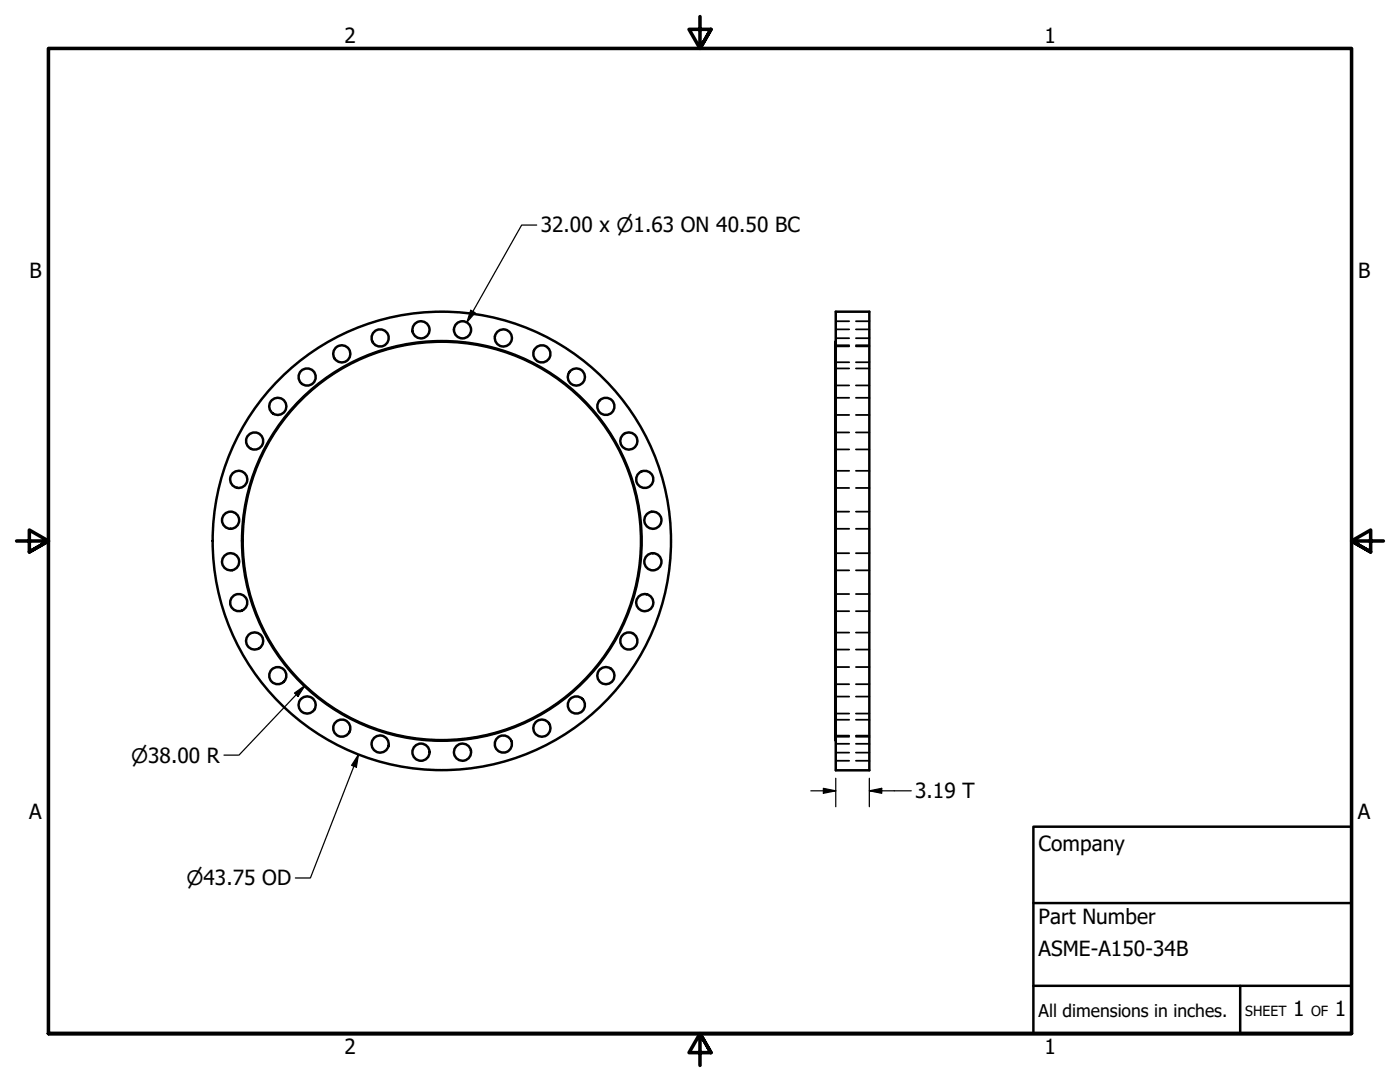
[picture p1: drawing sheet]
<svg xmlns="http://www.w3.org/2000/svg" width="279mm" height="216mm" viewBox="0 0 279 216" stroke-linecap="round" stroke-linejoin="round" font-family="sans-serif">
<!-- layer: Visible (ANSI) -->
<g fill="none" stroke="#000" stroke-width=".49">
<path d="M166.8 62.2h6.7v91.5h-6.7zM166.8 68.1l-.1 .1v79.5l.1 .1"/>
<circle cx="61.3" cy="75.2" r="1.71"/>
<circle cx="68.2" cy="70.6" r="1.71"/>
<circle cx="75.9" cy="67.4" r="1.71"/>
<circle cx="84" cy="65.8" r="1.71"/>
<circle cx="92.3" cy="65.8" r="1.71"/>
<circle cx="100.5" cy="67.4" r="1.71"/>
<circle cx="108.1" cy="70.6" r="1.71"/>
<circle cx="115" cy="75.2" r="1.71"/>
<circle cx="47.6" cy="95.7" r="1.71"/>
<circle cx="50.8" cy="88" r="1.71"/>
<circle cx="55.4" cy="81.1" r="1.71"/>
<circle cx="120.9" cy="81.1" r="1.71"/>
<circle cx="125.5" cy="88" r="1.71"/>
<circle cx="128.7" cy="95.7" r="1.71"/>
<circle cx="46" cy="112.1" r="1.71"/>
<circle cx="46" cy="103.8" r="1.71"/>
<circle cx="88.2" cy="107.9" r="39.7"/>
<circle cx="88.2" cy="107.9" r="39.9"/>
<circle cx="88.2" cy="107.9" r="45.7"/>
<circle cx="130.3" cy="112.1" r="1.71"/>
<circle cx="130.3" cy="103.8" r="1.71"/>
<circle cx="47.6" cy="120.2" r="1.71"/>
<circle cx="50.8" cy="127.9" r="1.71"/>
<circle cx="55.4" cy="134.8" r="1.71"/>
<circle cx="120.9" cy="134.8" r="1.71"/>
<circle cx="125.5" cy="127.9" r="1.71"/>
<circle cx="128.7" cy="120.2" r="1.71"/>
<circle cx="61.3" cy="140.7" r="1.71"/>
<circle cx="68.2" cy="145.3" r="1.71"/>
<circle cx="75.9" cy="148.5" r="1.71"/>
<circle cx="84" cy="150.1" r="1.71"/>
<circle cx="92.3" cy="150.1" r="1.71"/>
<circle cx="100.5" cy="148.5" r="1.71"/>
<circle cx="108.1" cy="145.3" r="1.71"/>
<circle cx="115" cy="140.7" r="1.71"/>
</g>
<!-- layer: Hidden (ANSI) -->
<g fill="none" stroke="#000" stroke-width=".35">
<path d="M166.8 69.1h2.7M166.8 65.7h2.7M166.8 72.3h2.7M166.8 68.9h2.7M166.8 76.9h2.7M166.8 73.5h2.7M166.8 79.4h2.7M166.8 67.5h2.7M166.8 64.1h2.7M170.8 69.1h2.7M170.8 65.7h2.7M170.8 72.3h2.7"/>
<path d="M170.8 68.9h2.7M170.8 76.9h2.7M170.8 73.5h2.7M170.8 79.4h2.7M170.8 67.5h2.7M170.8 64.1h2.7M166.8 82.8h2.7M166.8 89.7h2.7M166.8 86.3h2.7M166.8 97.4h2.7M166.8 93.9h2.7M170.8 82.8h2.7"/>
<path d="M170.8 89.7h2.7M170.8 86.3h2.7M170.8 97.4h2.7M170.8 93.9h2.7M166.8 105.5h2.7M166.8 102.1h2.7M166.8 113.8h2.7M166.8 110.4h2.7M166.8 118.5h2.7M170.8 105.5h2.7M170.8 102.1h2.7M170.8 113.8h2.7"/>
<path d="M170.8 110.4h2.7M170.8 118.5h2.7M166.8 122h2.7M166.8 129.6h2.7M166.8 126.2h2.7M166.8 136.5h2.7M166.8 133.1h2.7M166.8 139h2.7M170.8 122h2.7M170.8 129.6h2.7M170.8 126.2h2.7M170.8 136.5h2.7"/>
<path d="M170.8 133.1h2.7M170.8 139h2.7M166.8 142.4h2.7M166.8 147h2.7M166.8 143.6h2.7M166.8 150.2h2.7M166.8 146.8h2.7M166.8 151.8h2.7M166.8 148.4h2.7M170.8 142.4h2.7M170.8 147h2.7M170.8 143.6h2.7"/>
<path d="M170.8 150.2h2.7M170.8 146.8h2.7M170.8 151.8h2.7M170.8 148.4h2.7"/>
</g>
<!-- layer: Border (ANSI) -->
<path d="M139.7 3.3v6.4l-2.2-3.8h4.4l-2.2 3.8 2.2-3.8M3.3 107.9h6.4l-3.8-2.1v4.3l3.8-2.2-3.8 2.2M276.1 107.9h-6.4l3.8-2.1v4.3l-3.8-2.2 3.8 2.2M9.7 206.2v-196.5h260v196.5h-260h260M141.9 210l-2.2-3.8 2.2 3.8h-4.4l2.2-3.8v6.4" fill="none" stroke="#000" stroke-width=".71"/>
<!-- layer: Title (ANSI) -->
<path d="M206.2 165h63.5v41.2h-63.5zM206.2 196.7h63.5M206.2 180.2h63.5M247.5 196.7v9.5" fill="none" stroke="#000" stroke-width=".49"/>
<!-- layer: Dimension (ANSI) -->
<path d="M107.1 44.9h-3l-10.9 19.4M93.9 61.9l.9 .5-1.6 1.9zM58.8 138.3l2.1-1.5-1.4 2.2zM60.9 136.8l-13.2 13.9h-3M71.5 150.6l-.4 2.5-.9-.4zM71.5 150.6l-9.6 24.6h-3M161.8 157.8h5M164.3 157.3l2.5 .5-2.5 .5zM166.8 155.3v5.7M173.5 157.8l2.5-.5v1zM173.5 157.8h8.4M173.5 155.3v5.7" fill="none" stroke="#000" stroke-width=".25"/>
<g fill="#000">
<path d="M93.9 61.9l.9 .5-1.6 1.9z" fill-rule="evenodd"/>
<path d="M58.8 138.3l2.1-1.5-1.4 2.2z" fill-rule="evenodd"/>
<path d="M71.5 150.6l-.4 2.5-.9-.4z" fill-rule="evenodd"/>
<path d="M164.3 157.3l2.5 .5-2.5 .5z" fill-rule="evenodd"/>
<path d="M173.5 157.8l2.5-.5v1z" fill-rule="evenodd"/>
</g>
<g font-size="4.2">
<text x="68.7" y="8.6">2</text>
<text x="208.4" y="8.6">1</text>
<text x="107.9" y="46.4">32.00 x ⌀1.63 ON 40.50 BC</text>
<text x="5.9" y="55.5">B</text>
<text x="271" y="55.5">B</text>
<text x="182.6" y="159.3">3.19 T</text>
<text x="5.8" y="163.4">A</text>
<text x="271" y="163.4">A</text>
<text x="207.3" y="169.8">Company</text>
<text x="207.3" y="184.4">Part Number</text>
<text x="207.3" y="190.7">ASME-A150-34B</text>
<text x="258.1" y="202.8">1</text>
<text x="266.4" y="202.8">1</text>
<text x="68.7" y="210.3">2</text>
<text x="208.4" y="210.3">1</text>
</g>
<g font-size="4">
<text x="26.2" y="152.2">⌀38.00 R</text>
<text x="37.2" y="176.6">⌀43.75 OD</text>
</g>
<text font-size="3.5" x="207.3" y="202.9">All dimensions in inches.</text>
<g font-size="2.8">
<text x="248.5" y="202.8">SHEET</text>
<text x="261.7" y="202.8">OF</text>
</g>
</svg>
